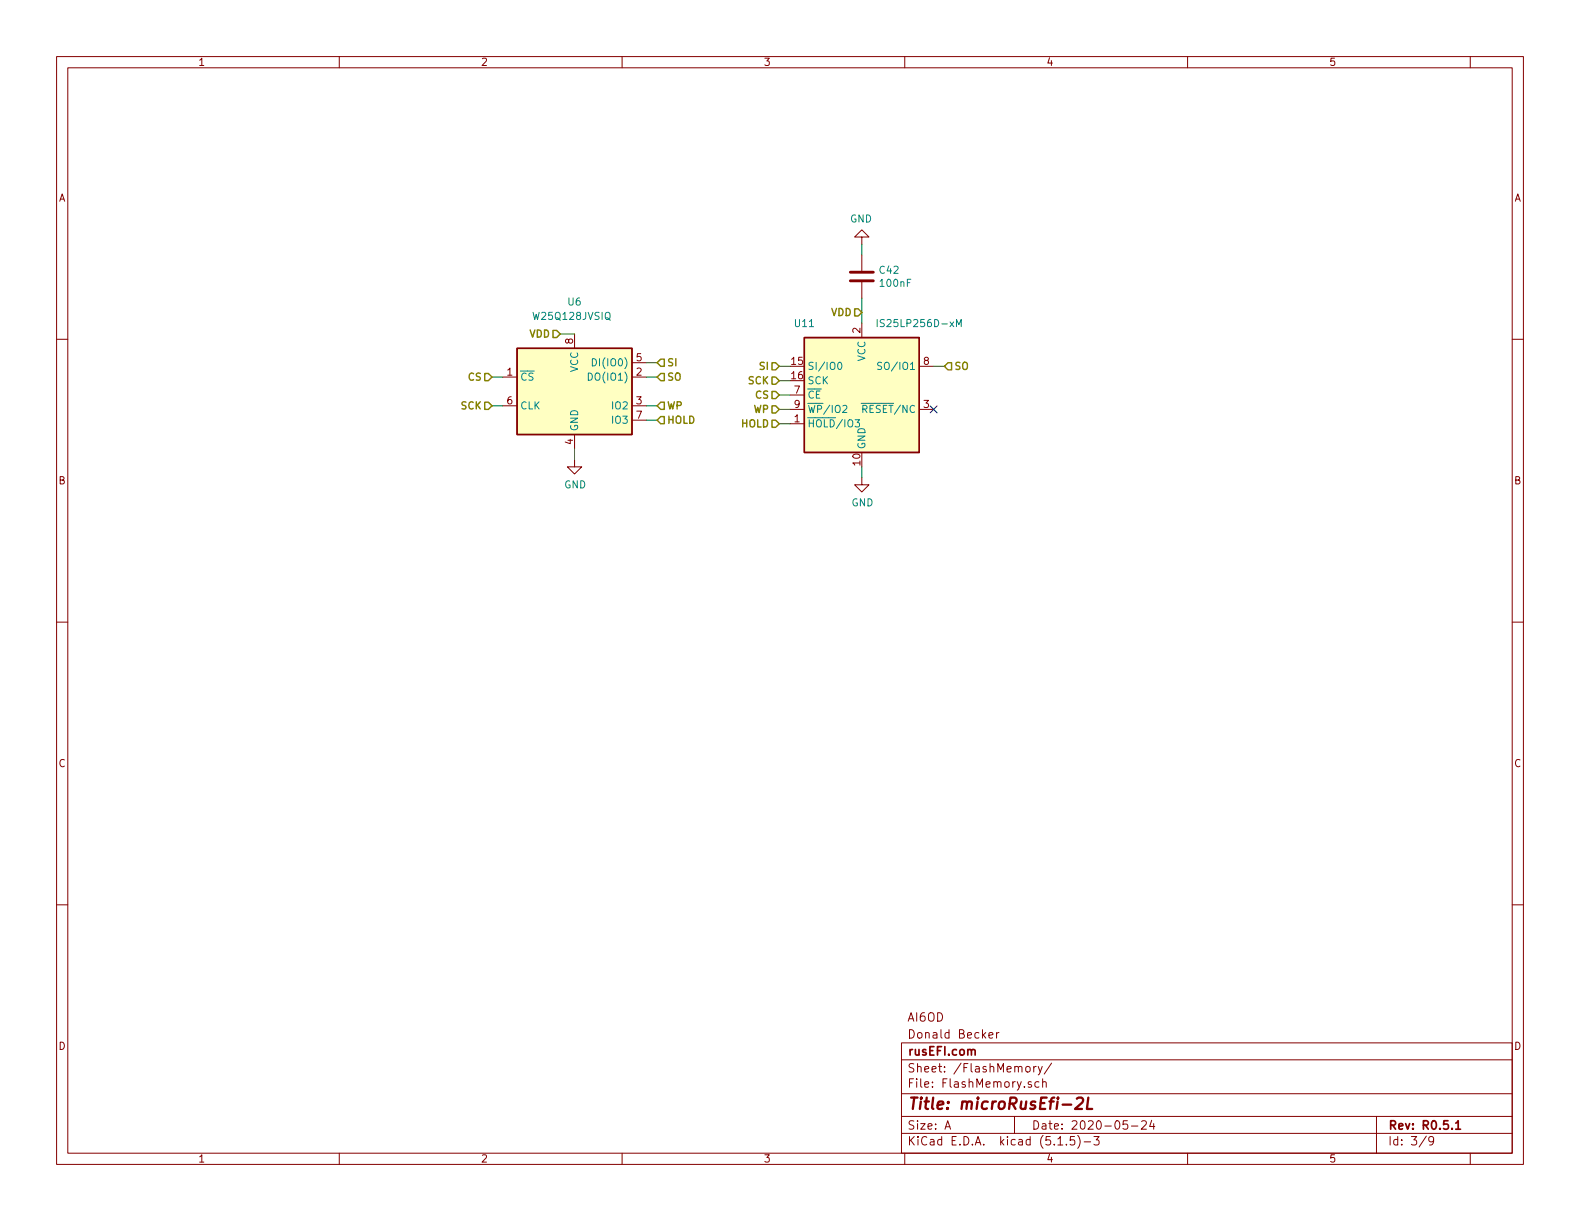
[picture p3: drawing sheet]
EESchema Schematic File Version 4
EELAYER 30 0
EELAYER END
$Descr A 11000 8500
encoding utf-8
Sheet 3 9
Title "microRusEfi-2L"
Date "2020-05-24"
Rev "R0.5.1"
Comp "rusEFI.com"
Comment1 "Donald Becker"
Comment2 "AI6OD"
Comment3 ""
Comment4 ""
$EndDescr
$Comp
L Memory_Flash:IS25WP256D-xM U11
U 1 1
P 6000 2750
F 0 "U11" H 5600 3250 50  0000 C CNN
F 1 "IS25LP256D-xM" H 6400 3250 50  0000 C CNN
F 2 "Package_SO:SOIC-16W_7.5x10.3mm_P1.27mm" H 6050 3350 50  0001 C CNN
F 3 "http://www.issi.com/WW/pdf/IS25LP(WP)256D.pdf" H 6050 2250 50  0001 C CNN
F 4 "ISSI" H 0   0   50  0001 C CNN "Manufacturer"
F 5 "IS25LP256D-RMLE" H 0   0   50  0001 C CNN "Part #"
	1    6000 2750
	1    0    0    -1  
$EndComp
Text HLabel 5425 2550 0    50   Input ~ 10
SI
Text HLabel 5425 2650 0    50   Input ~ 10
SCK
Text HLabel 5425 2750 0    50   Input ~ 10
CS
Text HLabel 6575 2550 2    50   Input ~ 10
SO
$Comp
L power:GND #PWR0212
U 1 1
P 6000 3325
F 0 "#PWR0212" H 6000 3075 50  0001 C CNN
F 1 "GND" H 6005 3152 50  0000 C CNN
F 2 "" H 6000 3325 50  0001 C CNN
F 3 "" H 6000 3325 50  0001 C CNN
	1    6000 3325
	1    0    0    -1  
$EndComp
$Comp
L Device:C C42
U 1 1
P 6000 1925
F 0 "C42" H 6115 1971 50  0000 L CNN
F 1 "100nF" H 6115 1880 50  0000 L CNN
F 2 "Capacitor_SMD:C_0603_1608Metric" H 6038 1775 50  0001 C CNN
F 3 "~" H 6000 1925 50  0001 C CNN
F 4 "C0603C104J5RACTU" H 0   0   50  0001 C CNN "Part #"
F 5 "DIGI" H 0   0   50  0001 C CNN "VEND"
F 6 "399-7844-1-ND" H 0   0   50  0001 C CNN "VEND#"
F 7 "KEMET" H 0   0   50  0001 C CNN "Manufacturer"
F 8 "C14663" H 6000 1925 50  0001 C CNN "LCSC"
	1    6000 1925
	1    0    0    -1  
$EndComp
$Comp
L power:GND #PWR0213
U 1 1
P 6000 1700
F 0 "#PWR0213" H 6000 1450 50  0001 C CNN
F 1 "GND" H 6005 1527 50  0000 C CNN
F 2 "" H 6000 1700 50  0001 C CNN
F 3 "" H 6000 1700 50  0001 C CNN
	1    6000 1700
	-1   0    0    1   
$EndComp
Wire Wire Line
	6000 2250 6000 2075
Text HLabel 6000 2175 0    50   Input ~ 10
VDD
Text HLabel 5425 2950 0    50   Input ~ 10
HOLD
Text HLabel 5425 2850 0    50   Input ~ 10
WP
$Comp
L Memory_Flash:W25Q32JVSS U6
U 1 1
P 4000 2725
F 0 "U6" H 4000 3350 50  0000 C CNN
F 1 "W25Q128JVSIQ " H 4000 3250 50  0000 C CNN
F 2 "hw_microRusEfi-master:SO-8_5.3x6.2mm_P1.27mm-150+208" H 4000 2725 50  0001 C CNN
F 3 "http://www.winbond.com/resource-files/w25q32jv%20revg%2003272018%20plus.pdf" H 4000 2725 50  0001 C CNN
F 4 "C97521" H 4000 2725 50  0001 C CNN "LCSC"
	1    4000 2725
	1    0    0    -1  
$EndComp
Text HLabel 3425 2825 0    50   Input ~ 10
SCK
Text HLabel 3425 2625 0    50   Input ~ 10
CS
Text HLabel 4575 2825 2    50   Input ~ 10
WP
Text HLabel 4575 2925 2    50   Input ~ 10
HOLD
Text HLabel 4575 2625 2    50   Input ~ 10
SO
Text HLabel 4575 2525 2    50   Input ~ 10
SI
Text HLabel 3900 2325 0    50   Input ~ 10
VDD
$Comp
L power:GND #PWR024
U 1 1
P 4000 3200
F 0 "#PWR024" H 4000 2950 50  0001 C CNN
F 1 "GND" H 4005 3027 50  0000 C CNN
F 2 "" H 4000 3200 50  0001 C CNN
F 3 "" H 4000 3200 50  0001 C CNN
	1    4000 3200
	1    0    0    -1  
$EndComp
NoConn ~ 6500 2850
Wire Wire Line
	6000 1700 6000 1775
Wire Wire Line
	6575 2550 6500 2550
Wire Wire Line
	5425 2550 5500 2550
Wire Wire Line
	5425 2650 5500 2650
Wire Wire Line
	5425 2750 5500 2750
Wire Wire Line
	5425 2850 5500 2850
Wire Wire Line
	5425 2950 5500 2950
Wire Wire Line
	6000 3250 6000 3325
Wire Wire Line
	4000 3125 4000 3200
Wire Wire Line
	4500 2925 4575 2925
Wire Wire Line
	4500 2825 4575 2825
Wire Wire Line
	4500 2625 4575 2625
Wire Wire Line
	4500 2525 4575 2525
Wire Wire Line
	4000 2325 3900 2325
Wire Wire Line
	3425 2625 3500 2625
Wire Wire Line
	3425 2825 3500 2825
$EndSCHEMATC
